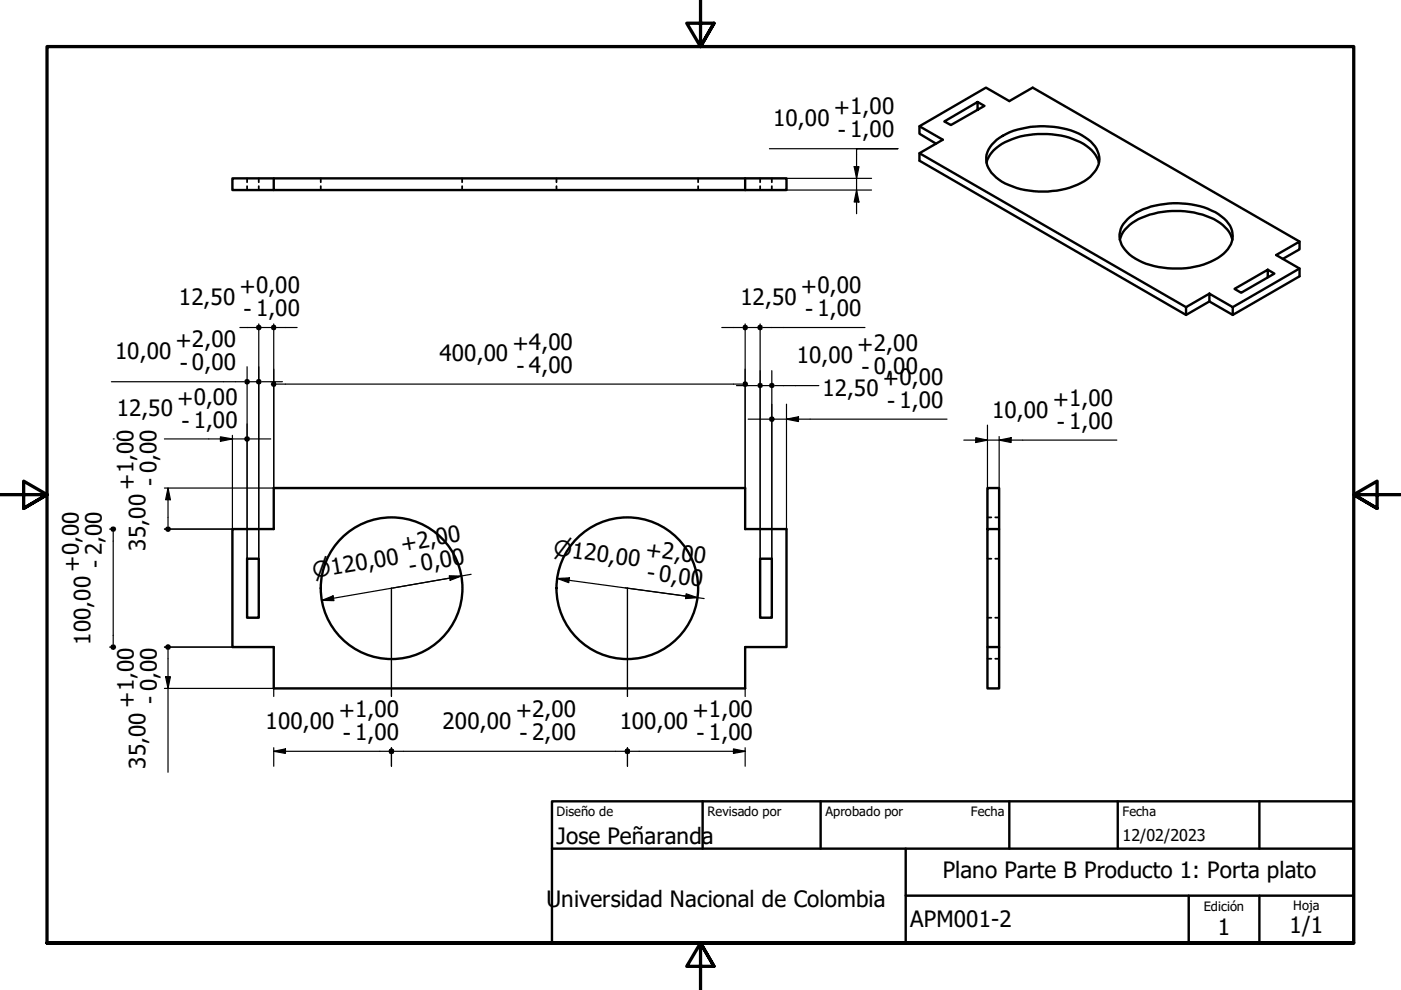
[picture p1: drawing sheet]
<svg xmlns="http://www.w3.org/2000/svg" width="297mm" height="210mm" viewBox="0 0 297 210" stroke-linecap="round" stroke-linejoin="round" font-family="sans-serif">
<!-- layer: Visible (ISO) -->
<g fill="none" stroke="#000" stroke-width=".51">
<path d="M58 37.8h-8.7v2.5h8.7M158 37.8h8.8v2.5h-8.8M158 37.8h-100v2.5h100M158 37.8v2.5M194.9 26.8l5 2.8-5 2.9v1.6l56.6 32.7M194.9 32.5l56.6 32.6M198.4 30.5l-3.5-2.1v-1.6l14.1-8.2 5 2.8 4.9-2.8 56.6 32.6M207.3 21.6l-7.1 4.2 1.4 .7 7.1-4-1.4-.9v1.7M209.2 34.5a7.5 7.5 0 0 1 5.4-5 18.4 18.4 0 0 1 15.8 1.5l1.1 .8 .8 1.1 .7 1.6M210.3 30.6a12.2 12.2 0 0 1 7.3-3.5 18 18 0 0 1 12.5 2 5.3 5.3 0 0 1 2.8 5.8 7.9 7.9 0 0 1-5.3 4.6 18.4 18.4 0 0 1-15.8-1.4 5.2 5.2 0 0 1-2.6-5.3l.4-1.1zM237.4 50.8a7.8 7.8 0 0 1 5.6-5 18.4 18.4 0 0 1 15.7 1.5l1.1 .9a4.9 4.9 0 0 1 1.5 2.6M239.1 46.5a15.7 15.7 0 0 1 10.6-3.4 14.4 14.4 0 0 1 10.3 3.7 4.6 4.6 0 0 1-.6 7 17.8 17.8 0 0 1-16.4 2.1 8.2 8.2 0 0 1-5.4-4.6 4.6 4.6 0 0 1 1.5-4.8z"/>
<path d="M268.8 57.2l1.4 .8-7.1 4.1-1.4-.9 7.1-4v1.6M272 54.9l3.5-2v-1.7l-4.9 2.9 4.9 2.8v1.7l-14.1 8.2M275.5 56.9l-14.1 8.2M256.4 62.3l5 2.8v1.7l-5-2.9zM256.4 62.3l-4.9 2.8v1.7l4.9-2.9M49.3 112.2h8.7v-8.7h100v8.7h8.8v25h-8.8v8.8h-100v-8.8h-8.7zM52.4 118.5h2.5v12.5h-2.5zM161.2 118.5h2.4v12.5h-2.4zM209.4 112.2h2.4v25h-2.4zM209.4 112.2v-8.7h2.4v8.7M209.4 137.2v8.8h2.4v-8.8"/>
<circle cx="83" cy="124.7" r="15"/>
<circle cx="133" cy="124.7" r="15"/>
</g>
<!-- layer: Oculto (ISO) -->
<g fill="none" stroke="#000" stroke-width=".38">
<path d="M52.4 37.8v.8M52.4 39.5v.8M54.9 37.8v.8M54.9 39.5v.8M68 37.8v.8M68 39.5v.8M98 37.8v.8M98 39.5v.8M118 37.8v.8M118 39.5v.8M148 37.8v.8M148 39.5v.8"/>
<path d="M161.2 37.8v.8M161.2 39.5v.8M163.6 37.8v.8M163.6 39.5v.8M209.4 118.5h.8M209.4 109.7h.8M211 118.5h.8M211 109.7h.8M209.4 131h.8M209.4 139.7h.8M211 131h.8M211 139.7h.8"/>
</g>
<!-- layer: Borde (ISO) -->
<path d="M148.5 -.1v10l-2.9-5h5.8l-2.9 5 2.9-5M0 104.9h10l-5-2.9v5.8l5-2.9-5 2.9M297 104.9h-10l5-2.9v5.8l-5-2.9 5 2.9M10 199.9v-190h277v190h-277h277M151.4 204.9l-2.9-5 2.9 5h-5.8l2.9-5v10" fill="none" stroke="#000" stroke-width=".7"/>
<path d="M117 169.9h170v30h-170zM117 179.9h170M149 169.9v10M174 169.9v10M192 179.9v20M214 169.9v10M237 169.9v10M267 169.9v10M192 189.9h95M252 189.9v10M267 189.9v10" fill="none" stroke="#000" stroke-width=".51"/>
<!-- layer: Cota (ISO) -->
<g fill="none" stroke="#000" stroke-width=".25">
<path d="M158 37.8h26.8M163.1 31.5h27.3h-8.8v13.8M181.1 35.3h1l-.5 2.5zM158 40.3h26.8M181.6 40.3l.5 2.5h-1zM50.9 69.4h3.3M52.4 77.8v40.7M54.9 68.7v49.8M54.9 69.4h3.1M58 68.7v34.8h-23.1M58.6 69.4h4.4M153 69.4h4.4"/>
<path d="M158 69.4h3.2M158 68.7v34.8M161.2 68.7v49.8M161.7 69.4h21.7M163.6 78.6v39.9M23.6 80.9h28.2M24 93.1h.1M34.9 93.1h17.5M46.7 92.6l2.6 .5-2.6 .5zM49.3 92.3v19.9h-14.4M52.4 80.9h2.5M53 93.1h4.4"/>
<path d="M55.5 80.9h4.4M58.6 81.4h98.8M156.1 81.8h4.4M158.6 88.9h4.4M161.2 81.8h2.4M163.6 88.9h37.2M164.3 81.8h9.3M166.8 88.9l2.5-.5v1zM166.8 85.7v26.5M204.3 93.3h32.5M206.9 92.8l2.5 .5-2.5 .5zM209.4 90.1v28.4"/>
<path d="M211.8 93.3l2.6-.5v1zM211.8 92.6v19.6M23.2 112.2h.8M24 112.8v23.8M35.6 103.5l.5 2.5h-1zM35.6 103.5v8.1M23.2 137.2h.8M34.9 137.2h14.4M35.6 137.8v25.9M68.3 127.3l2.3-1 .2 1.1zM83 124.7v23M95.2 122.1h2.6l-2.4 .9z"/>
<path d="M97.8 122.1l-29.5 5.2M99.9 121.8l-16.7 2.9M118.2 122.7l2.5-.2-.1 1zM118.2 122.7l29.7 4M132.5 124.6l16.8 2.3M133 124.7v23M145.5 125.9l2.4 .8-2.5 .2zM34.9 146h23.1v1.7M35.1 143.5h1l-.5 2.5zM58 159.3l2.5-.5v.9zM58 158.5v4M58 159.3h24.4"/>
<path d="M83 158.5v4M83.6 159.3h48.8M133 158.5v4M133.6 159.3h24.4M155.5 158.8l2.5 .5-2.5 .4zM158 146v1.7M158 158.5v4"/>
</g>
<g fill="#000">
<path d="M181.1 35.3h1l-.5 2.5z" fill-rule="evenodd"/>
<path d="M181.6 40.3l.5 2.5h-1z" fill-rule="evenodd"/>
<path d="M46.7 92.6l2.6 .5-2.6 .5z" fill-rule="evenodd"/>
<path d="M160.7 81.3l.5-.2 .4 .2 .1 .5-.1 .3-.4 .2-.5-.2-.2-.3z" fill-rule="evenodd"/>
<path d="M166.8 88.9l2.5-.5v1z" fill-rule="evenodd"/>
<path d="M206.9 92.8l2.5 .5-2.5 .5z" fill-rule="evenodd"/>
<path d="M211.8 93.3l2.6-.5v1z" fill-rule="evenodd"/>
<path d="M35.6 103.5l.5 2.5h-1z" fill-rule="evenodd"/>
<path d="M68.3 127.3l2.3-1 .2 1.1z" fill-rule="evenodd"/>
<path d="M95.2 122.1h2.6l-2.4 .9z" fill-rule="evenodd"/>
<path d="M118.2 122.7l2.5-.2-.1 1z" fill-rule="evenodd"/>
<path d="M145.5 125.9l2.4 .8-2.5 .2z" fill-rule="evenodd"/>
<path d="M35.1 143.5h1l-.5 2.5z" fill-rule="evenodd"/>
<path d="M58 159.3l2.5-.5v.9z" fill-rule="evenodd"/>
<path d="M155.5 158.8l2.5 .5-2.5 .4z" fill-rule="evenodd"/>
<circle cx="54.9" cy="69.4" r=".63"/>
<circle cx="58" cy="69.4" r=".63"/>
<circle cx="158" cy="69.4" r=".63"/>
<circle cx="161.2" cy="69.4" r=".63"/>
<circle cx="52.4" cy="93.1" r=".63"/>
<circle cx="52.4" cy="80.9" r=".63"/>
<circle cx="54.9" cy="80.9" r=".63"/>
<circle cx="58" cy="81.4" r=".63"/>
<circle cx="158" cy="81.4" r=".63"/>
<circle cx="163.6" cy="81.7" r=".62"/>
<circle cx="163.6" cy="88.9" r=".63"/>
<circle cx="24" cy="112.2" r=".62"/>
<circle cx="35.6" cy="112.2" r=".63"/>
<circle cx="24" cy="137.2" r=".63"/>
<circle cx="35.6" cy="137.2" r=".63"/>
<circle cx="83" cy="159.3" r=".62"/>
<circle cx="83" cy="159.3" r=".63"/>
<circle cx="133" cy="159.3" r=".62"/>
</g>
<g font-size="4.8">
<text x="163.9" y="26.7">10,00</text>
<text x="176.8" y="24.4">+1,00</text>
<text x="177.6" y="29.3">- 1,00</text>
<text x="37.9" y="64.7">12,50</text>
<text x="50.8" y="62.3">+0,00</text>
<text x="157" y="64.7">12,50</text>
<text x="169.8" y="62.3">+0,00</text>
<text x="51.6" y="67.2">- 1,00</text>
<text x="170.7" y="67.2">- 1,00</text>
<text x="24.4" y="76.1">10,00</text>
<text x="37.2" y="73.8">+2,00</text>
<text x="93.2" y="76.6">400,00</text>
<text x="108.6" y="74.3">+4,00</text>
<text x="168.9" y="76.9">10,00</text>
<text x="181.7" y="74.6">+2,00</text>
<text x="38.1" y="78.7">- 0,00</text>
<text x="109.5" y="79.2">- 4,00</text>
<text x="182.6" y="79.5">- 0,00</text>
<text x="187.2" y="81.8">+0,00</text>
<text x="24.8" y="88.3">12,50</text>
<text x="37.6" y="86">+0,00</text>
<text x="174.4" y="84">12,50</text>
<text x="188.1" y="86.6">- 1,00</text>
<text x="210.4" y="88.6">10,00</text>
<text x="223.2" y="86.2">+1,00</text>
<text x="38.5" y="90.9">- 1,00</text>
<text x="224.1" y="91.1">- 1,00</text>
<text x="28.5" y="103.9" transform="rotate(-90 28.5 103.9)">+1,00</text>
<text x="33.4" y="103" transform="rotate(-90 33.4 103)">- 0,00</text>
<text x="30.9" y="116.7" transform="rotate(-90 30.9 116.7)">35,00</text>
<text x="85.3" y="117.1" transform="rotate(-10 85.3 117.1)">+2,00</text>
<text x="136.7" y="118" transform="rotate(8 136.7 118)">+2,00</text>
<text x="16.9" y="121.3" transform="rotate(-90 16.9 121.3)">+0,00</text>
<text x="21.8" y="120.4" transform="rotate(-90 21.8 120.4)">- 2,00</text>
<text x="87" y="121.8" transform="rotate(-10 87 121.8)">- 0,00</text>
<text x="137" y="123" transform="rotate(8 137 123)">- 0,00</text>
<text x="19.2" y="136.7" transform="rotate(-90 19.2 136.7)">100,00</text>
<text x="33.4" y="149.3" transform="rotate(-90 33.4 149.3)">- 0,00</text>
<text x="28.5" y="150.1" transform="rotate(-90 28.5 150.1)">+1,00</text>
<text x="56.3" y="154.5">100,00</text>
<text x="71.8" y="152.2">+1,00</text>
<text x="93.9" y="154.5">200,00</text>
<text x="109.3" y="152.2">+2,00</text>
<text x="131.4" y="154.5">100,00</text>
<text x="146.8" y="152.2">+1,00</text>
<text x="72.7" y="157.1">- 1,00</text>
<text x="110.2" y="157.1">- 2,00</text>
<text x="147.7" y="157.1">- 1,00</text>
<text x="30.9" y="163" transform="rotate(-90 30.9 163)">35,00</text>
<text x="118" y="178.9">Jose Peñaranda</text>
<text x="199.9" y="186.2">Plano Parte B Producto 1: Porta plato</text>
<text x="115.9" y="192.4">Universidad Nacional de Colombia</text>
<text x="193" y="196.6">APM001-2</text>
<text x="273.4" y="197.8">1/1</text>
<text x="258.2" y="198.2">1</text>
</g>
<g font-size="4.6">
<text x="117.2" y="117.7" transform="rotate(8 117.2 117.7)">⌀120,00</text>
<text x="66.5" y="122.7" transform="rotate(-10 66.5 122.7)">⌀120,00</text>
</g>
<text font-size="3.4" x="238" y="178.3">12/02/2023</text>
<g font-size="2.7">
<text x="118" y="173.1">Diseño de</text>
<text x="150" y="173">Revisado por</text>
<text x="175" y="173">Aprobado por</text>
<text x="205.9" y="173">Fecha</text>
<text x="238" y="173">Fecha</text>
<text x="255.2" y="193.1">Edición</text>
<text x="274.2" y="192.9">Hoja</text>
</g>
</svg>
